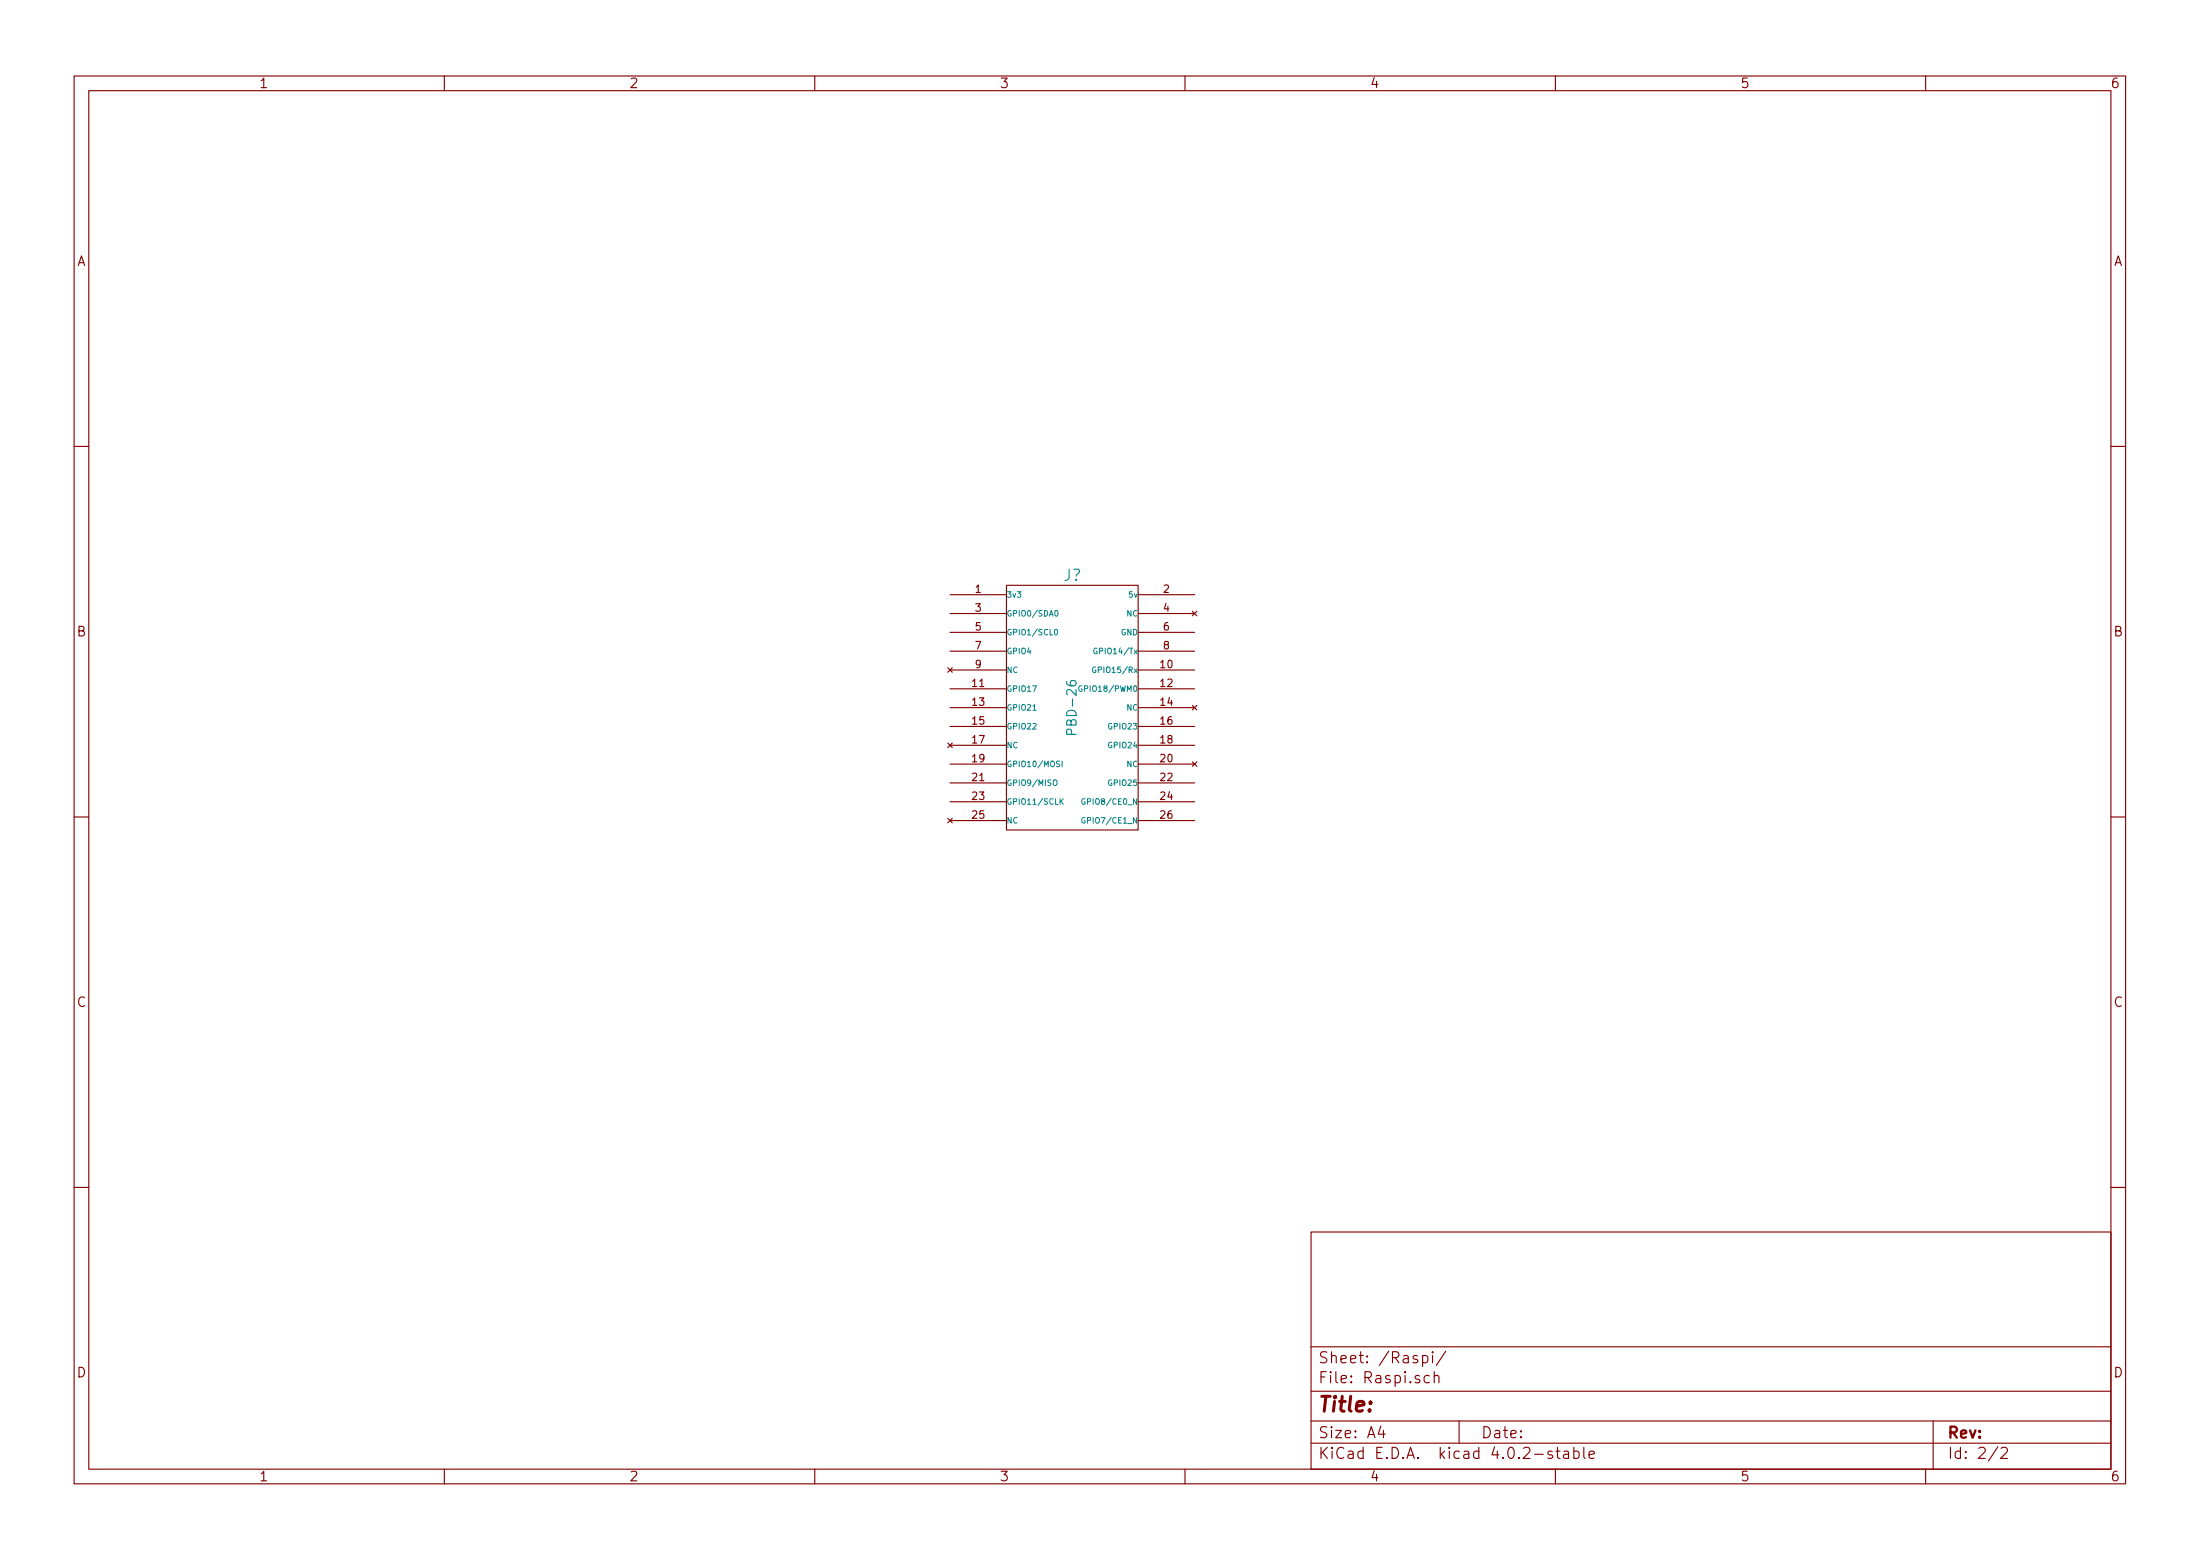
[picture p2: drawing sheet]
<svg xmlns="http://www.w3.org/2000/svg" width="297mm" height="210mm" viewBox="0 0 297 210" stroke-linecap="round" stroke-linejoin="round" font-family="sans-serif">
<g fill="none" stroke="#840000" stroke-width=".15">
<path d="M10 10.3h277v189.9h-277zM12 12.2h273v186.1h-273zM60 10.3v1.9M110 10.3v1.9M160 10.3v1.9M210 10.3v1.9M260 10.3v1.9M10 60.2h2M135.9 79h17.8v33h-17.8zM285 60.2h2M128 90.1l.6 .6M128.3 80.3h7.6"/>
<path d="M128.3 82.8h7.6M128.3 85.3h7.6M128.3 87.9h7.6M128.3 90.4h7.6M128.3 93h7.6M128.3 95.5h7.6M128.3 98h7.6M128.6 90.1l-.6 .6M153.7 80.3h7.6M153.7 82.8h7.6M153.7 85.3h7.6M153.7 87.9h7.6"/>
<path d="M153.7 90.4h7.6M153.7 93h7.6M153.7 95.5h7.6M153.7 98h7.6M161 82.5l.6 .6M161 95.2l.6 .6M161.6 82.5l-.6 .6M161.6 95.2l-.6 .6M10 110.3h2M128 110.4l.6 .6M128 100.3l.6 .6M128.3 103.1h7.6"/>
<path d="M128.3 105.7h7.6M128.3 108.2h7.6M128.3 110.7h7.6M128.3 100.6h7.6M128.6 110.4l-.6 .6M128.6 100.3l-.6 .6M153.7 103.1h7.6M153.7 105.7h7.6M153.7 108.2h7.6M153.7 110.7h7.6M153.7 100.6h7.6M161 102.8l.6 .6"/>
<path d="M161.6 102.8l-.6 .6M285 110.3h2M10 160.2h2M177 166.3h108v32h-108zM285 160.2h2M60 198.3v1.9M110 198.3v1.9M160 198.3v1.9M177 194.8h108M177 191.8h108M177 187.8h108M177 181.8h108"/>
<path d="M186.4 192.5l-.3 1h.9M186.8 193v1M192.1 183a.48 .48 0 0 1 .6 .1l.1 .1-.1 .6a.48 .48 0 0 1-.6 0M192.1 182.9v1.5M193 185.7l-.4-.1-.3 .3 .1 .6 .2 .1 .4-.1M193.4 182.4l-.1 .1 .1 .1 .1-.1-.1-.1v.2M193.4 182.9v1M193.6 185.7a.38 .38 0 0 1 .7 .1v.8M193.6 185.1v1.5M195.2 182.3l-1.3 2M197 191.8v3M209.6 195.9a.37 .37 0 0 0-.6 .1v.1a.54 .54 0 0 0 .6 .3l.1 .1-.1 .2-.2 .1-.4-.1"/>
<path d="M210 198.3v1.9M210.1 195.8h.5M210.3 195.3v1.3l.2 .2h.1M211.2 195.9l.1-.1 .4 .1 .1 .9M211.8 196.2l-.5 .1-.2 .2 .1 .2 .1 .1 .5-.1M212.5 195.9a.48 .48 0 0 1 .6 .1l.1 .1-.1 .6a.48 .48 0 0 1-.6 0M212.5 195.3v1.5M213.8 195.3v1.3l.2 .2M214.6 196.3l.7-.1-.1-.3-.4-.1-.2 .2v.7l.2 .1 .4-.1M260 198.3v1.9M261 191.8v6.5M269.7 195.2l-1.2 2"/>
<path d="M270.2 195.5l.2-.2 .5 .1a.37 .37 0 0 1 .1 .6l-.9 .8h.9"/>
</g>
<path d="M142.4 85l.1-.1a.41 .41 0 0 1 .3 .4 .41 .41 0 0 1-.3 .4l-.1-.3zM142.5 82.4h.1a.41 .41 0 0 1 .3 .4 .41 .41 0 0 1-.3 .4l-.2-.4zM146.1 92.6a.35 .35 0 0 0-.5 .3 .35 .35 0 0 0 .5 .3v-.2h-.1M147.9 90a.35 .35 0 0 0-.4 .4 .35 .35 0 0 0 .5 .3v-.3h-.2M148.1 87.5a.35 .35 0 0 0-.4 .3 .35 .35 0 0 0 .4 .4v-.3h-.1M142.2 105.4l.4-.1a.48 .48 0 0 1-.1 .7l-.3-.1zM143.1 102.7l-.4 .1a.34 .34 0 0 0 .3 .4v.2h-.4M143.2 108.1l.4 .5M143.4 102.7v.8M143.6 107.8l-.5 .4M146.5 107.8a.35 .35 0 0 0-.5 .4 .35 .35 0 0 0 .5 .3v-.3h-.1M146.5 110.4a.35 .35 0 0 0-.5 .3 .35 .35 0 0 0 .5 .3v-.2h-.1" fill="none" stroke="#008484" stroke-width=".14"/>
<path d="M144 92a.47 .47 0 0 0 .6 .6h.4l.2-.1 .1-.4-.1-.2-.5-.1-.1 .2-.1 .3 .2 .3" fill="none" stroke="#008484" stroke-width=".15"/>
<text font-size="2.8" fill="#840000" x="178" y="190.5">Title:</text>
<text font-size="2.1" fill="#008484" x="143.5" y="78.4">J?</text>
<g font-size="2.1" fill="#840000">
<text x="178" y="184">Sheet: /Raspi/</text>
<text x="178" y="186.7">File: Raspi.sch</text>
<text x="178" y="196.9">KiCad E.D.A. kicad 4.0.2-stable</text>
<text x="178" y="194.1">Size: A4</text>
<text x="200" y="194.1">Date:</text>
<text x="263" y="194.1">Rev:</text>
<text x="263" y="196.9">Id: 2/2</text>
</g>
<g font-size="1.8" fill="#840000">
<text x="35" y="11.9">1</text>
<text x="85" y="11.9">2</text>
<text x="135" y="11.9">3</text>
<text x="185" y="11.9">4</text>
<text x="235" y="11.9">5</text>
<text x="285" y="11.9">6</text>
<text x="10.4" y="35.9">A</text>
<text x="285.4" y="35.9">A</text>
<text x="10.4" y="85.9">B</text>
<text x="285.4" y="85.9">B</text>
<text x="10.4" y="135.9">C</text>
<text x="285.4" y="135.9">C</text>
<text x="10.4" y="185.9">D</text>
<text x="285.4" y="185.9">D</text>
<text x="35" y="199.9">1</text>
<text x="85" y="199.9">2</text>
<text x="135" y="199.9">3</text>
<text x="185" y="199.9">4</text>
<text x="235" y="199.9">5</text>
<text x="285" y="199.9">6</text>
</g>
<text font-size="1.8" fill="#008484" x="145.3" y="98.6" transform="rotate(-90 145.3 98.6)">PBD-26</text>
<g font-size="1.4" fill="#840000">
<text x="131.7" y="80">1</text>
<text x="131.7" y="82.5">3</text>
<text x="157.1" y="80">2</text>
<text x="157.1" y="82.5">4</text>
<text x="131.7" y="85.1">5</text>
<text x="131.7" y="87.6">7</text>
<text x="157.1" y="85.1">6</text>
<text x="157.1" y="87.6">8</text>
<text x="131.3" y="92.7">11</text>
<text x="131.3" y="95.2">13</text>
<text x="131.7" y="90.2">9</text>
<text x="156.7" y="90.2">10</text>
<text x="156.7" y="92.7">12</text>
<text x="156.7" y="95.2">14</text>
<text x="131.3" y="97.8">15</text>
<text x="131.3" y="100.3">17</text>
<text x="156.7" y="97.8">16</text>
<text x="156.7" y="100.3">18</text>
<text x="131.3" y="105.4">21</text>
<text x="131.3" y="107.9">23</text>
<text x="131.3" y="102.9">19</text>
<text x="156.7" y="102.9">20</text>
<text x="156.7" y="105.4">22</text>
<text x="156.7" y="107.9">24</text>
<text x="131.3" y="110.5">25</text>
<text x="156.7" y="110.5">26</text>
</g>
<g font-size="1.1" fill="#008484">
<text x="135.9" y="80.6">3v3</text>
<text x="135.9" y="83.2">GPIO0/SDA0</text>
<text x="152.1" y="83.2">NC</text>
<text x="152.5" y="80.6">5v</text>
<text x="135.9" y="85.7">GPIO1/SCL0</text>
<text x="135.9" y="88.3">GPIO4</text>
<text x="148.3" y="88.3">GPIO14/Tx</text>
<text x="151.3" y="85.7">GND</text>
<text x="135.9" y="90.8">NC</text>
<text x="135.9" y="93.3">GPIO17</text>
<text x="135.9" y="95.9">GPIO21</text>
<text x="146.3" y="93.3">GPIO18/PWM0</text>
<text x="148.2" y="90.8">GPIO15/Rx</text>
<text x="152.1" y="95.9">NC</text>
<text x="135.9" y="98.4">GPIO22</text>
<text x="135.9" y="101">NC</text>
<text x="149.8" y="98.4">GPIO23</text>
<text x="149.8" y="101">GPIO24</text>
<text x="135.9" y="106">GPIO9/MISO</text>
<text x="135.9" y="103.5">GPIO10/MOSI</text>
<text x="149.8" y="106">GPIO25</text>
<text x="152.1" y="103.5">NC</text>
<text x="135.9" y="108.6">GPIO11/SCLK</text>
<text x="135.9" y="111.1">NC</text>
<text x="146.7" y="108.6">GPIO8/CE0_N</text>
<text x="146.7" y="111.1">GPIO7/CE1_N</text>
</g>
</svg>
